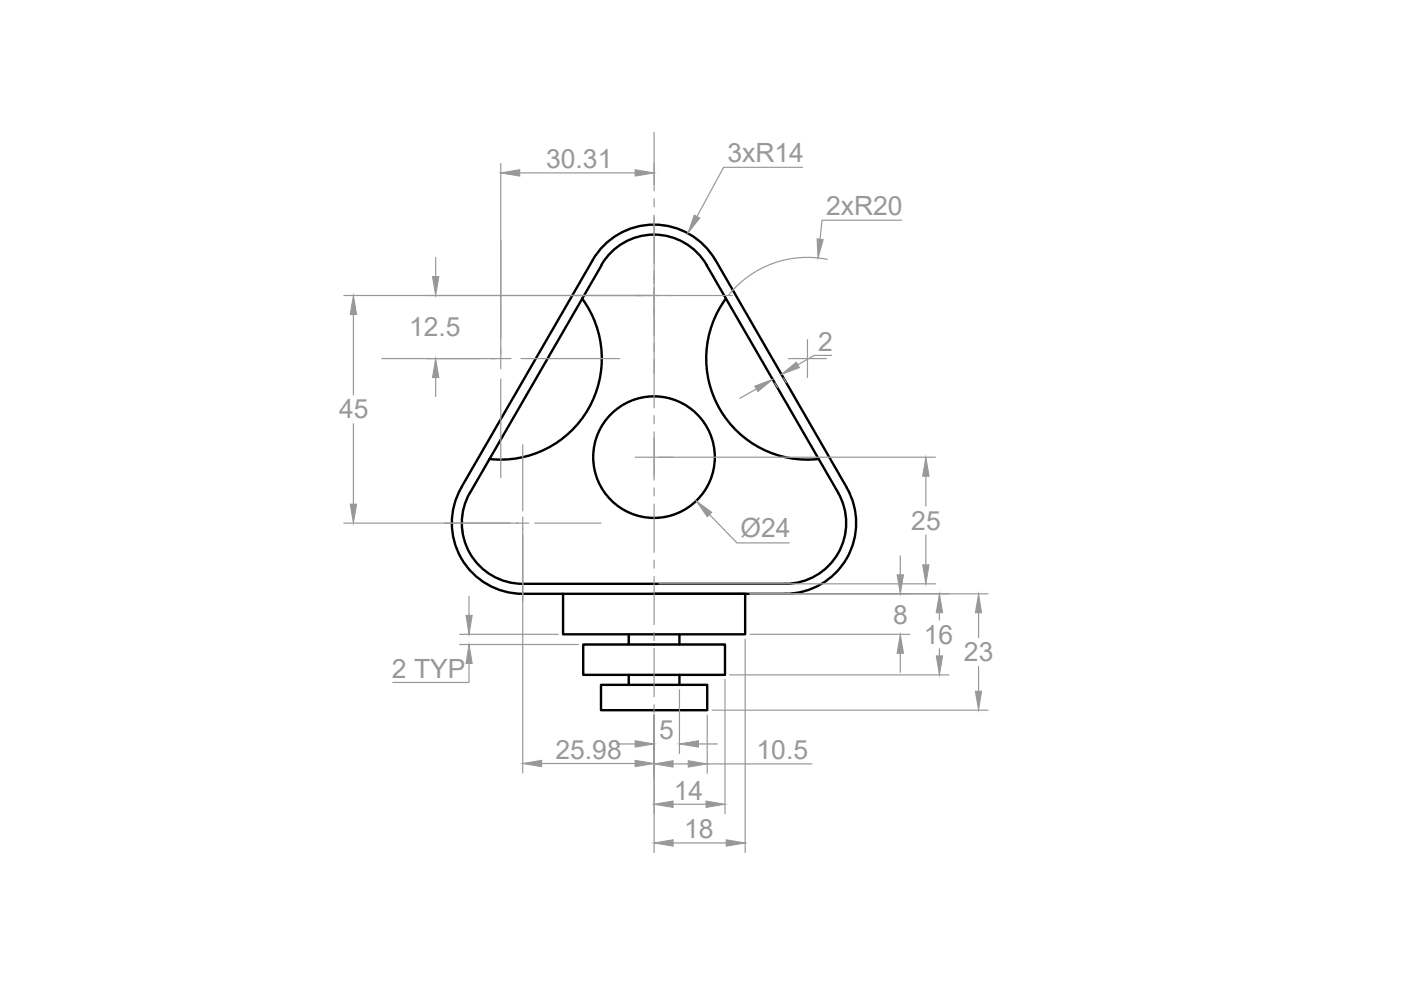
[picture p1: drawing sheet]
<svg xmlns="http://www.w3.org/2000/svg" width="297mm" height="210mm" viewBox="0 0 297 210" stroke-linecap="round" stroke-linejoin="round" font-family="sans-serif">
<!-- layer: 0 -->
<g fill="none" stroke="#000" stroke-width=".51">
<path d="M127.5 56.2a12.9 12.9 0 0 1 22.3 0M127.6 56.2l-28 48.2a12.9 12.9 0 0 0 11.2 19.4h55.7a12.9 12.9 0 0 0 11.2-19.4M149.8 56.2l27.9 48.3M151.7 55.1a15 15 0 0 0-26 0l-27.9 48.3M151.7 55.1l27.8 48.3M123.4 63.3a21.4 21.4 0 0 1 1.3 23.4 21.4 21.4 0 0 1-20.9 10.6M153.9 63.3a21.4 21.4 0 0 0-1.3 23.4 21.4 21.4 0 0 0 21 10.6M97.8 103.4a15 15 0 0 0 13 22.5h55.7a15 15 0 0 0 13-22.5M119.4 125.9v8.6h38.6v-8.6h-19.3M123.7 136.7h30v6.4h-30zM133.3 134.5v2.2M144.1 134.5v2.2"/>
<path d="M127.4 145.2h22.5v5.4h-22.5zM133.3 143.1v2.1M144.1 143.1v2.1"/>
<circle cx="138.7" cy="96.9" r="12.9"/>
</g>
<!-- layer: Dim -->
<g fill="none" stroke="#989898" stroke-width=".25">
<path d="M106.2 34.7v43.5M110.2 36.7h24.5M138.7 28.1v12.4M170.2 35.5h-16.8l-5.6 10.4M92.4 54.6v4M138.7 42.2v1.7M138.7 45.6v40.8M175.4 55a21.4 21.4 0 0 0-20.9 7.5M191.1 46.7h-16.8l-.4 4M72.9 62.7h82.4M74.9 66.7v17M80.9 76h27.4"/>
<path d="M110.4 76h21M167.2 76h8M171.2 72v8.1M176.3 75.4h-3.7l-3.4 1.9M74.9 89.8v17.1M92.4 80.1v4M106.2 80.3v21M110.8 94.3v14M134.7 96.9h63.6M138.7 88.1v1.7M138.7 91.6v10.2M160.4 82.5l-3.6 2"/>
<path d="M164.3 81.2l.5 1M166.1 80.1l.6 1M72.9 110.9h39.2M110.8 109.6v54.3M113.4 110.9h14M138.7 103.5v1.7M138.7 106.9v10.2M138.7 118.8v1.7M150.4 109.1l5.9 6h11M190.9 117.9v4M196.3 101v6.3M196.3 113.4v6.4"/>
<path d="M97.5 134.5h20.9M97.5 136.7h25.1M99.4 126.4v4.1M138.7 122.2v10.2M138.7 134.1v1.7M138.7 137.5v10.2M139.7 123.8h58.6M158 135.5v45.3M159 134.5h33.9M159 125.9h50.5M190.9 138.5v4M199.2 129.9v1.5"/>
<path d="M199.2 137.5v1.6M207.5 129.9v5.3M99.4 140.7v4h-16.1M130.6 157.7h4.1M138.7 149.4v1.7M138.7 151.6v29.2M144.1 146.2v13.6M148.1 157.7h4M149.9 151.6v12.4M151 150.6h58.5M153.7 144.1v28.5M154.7 143.1h46.5"/>
<path d="M207.5 141.3v5.3M114.9 161.9h19.8M142.7 162h3.2M142.7 170.5h7M142.7 178.7h11.3M149.9 162h22.2"/>
</g>
<g fill="#989898" stroke="#989898" stroke-width=".21">
<path d="M134.7 36l4 .7-4 .6z"/>
<path d="M106.2 36.7l4-.7v1.3z"/>
<path d="M91.7 58.6h1.3l-.6 4.1z"/>
<path d="M92.4 76l.6 4.1h-1.3z"/>
<path d="M74.9 62.7l.7 4h-1.3z"/>
<path d="M74.3 106.9h1.3l-.7 4z"/>
<path d="M147.2 45.6l1.2 .6-2.6 3.2z"/>
<path d="M160 81.9l3.8-1.5-3.1 2.6z"/>
<path d="M165.7 79.4l3.1-2.6 .7 1.1z"/>
<path d="M173.2 50.6l1.3 .2-1.1 3.9z"/>
<path d="M196.3 96.9l.7 4.1h-1.4z"/>
<path d="M195.6 119.8h1.4l-.7 4z"/>
<path d="M147.6 106.2l3.3 2.4-1 1z"/>
<path d="M98.8 130.5h1.3l-.7 4z"/>
<path d="M99.4 136.7l.7 4h-1.3z"/>
<path d="M110.8 161.9l4.1-.7v1.4z"/>
<path d="M134.7 161.2l4 .7-4 .7z"/>
<path d="M134.7 157.1l4 .6-4 .7z"/>
<path d="M144.1 157.7l4-.6v1.3z"/>
<path d="M138.7 162l4-.7v1.3z"/>
<path d="M145.9 161.3l4 .7-4 .6z"/>
<path d="M138.7 170.5l4-.7v1.4z"/>
<path d="M149.7 169.8l4 .7-4 .7z"/>
<path d="M138.7 178.7l4-.6v1.3z"/>
<path d="M154 178.1l4 .6-4 .7z"/>
<path d="M190.2 121.9h1.4l-.7 4z"/>
<path d="M190.9 134.5l.7 4h-1.4z"/>
<path d="M199.2 125.9l.7 4h-1.4z"/>
<path d="M198.5 139.1h1.4l-.7 4z"/>
<path d="M207.5 125.9l.6 4h-1.3z"/>
<path d="M206.8 146.6h1.3l-.6 4z"/>
</g>
<g font-size="5.6" fill="#989898">
<text x="115.8" y="35.6">30.31</text>
<text x="154.2" y="34.4">3xR14</text>
<text x="175.1" y="45.6">2xR20</text>
<text x="86.7" y="71.3">12.5</text>
<text x="173.5" y="74.3">2</text>
<text x="71.9" y="88.7">45</text>
<text x="157" y="113.9">Ø24</text>
<text x="193.2" y="112.4">25</text>
<text x="189.4" y="132.2">8</text>
<text x="195.9" y="136.5">16</text>
<text x="83.1" y="143.7">2 TYP</text>
<text x="204.4" y="140.3">23</text>
<text x="117.8" y="160.8">25.98</text>
<text x="139.8" y="156.7">5</text>
<text x="160.4" y="160.9">10.5</text>
<text x="142.9" y="169.5">14</text>
<text x="145" y="177.7">18</text>
</g>
</svg>
